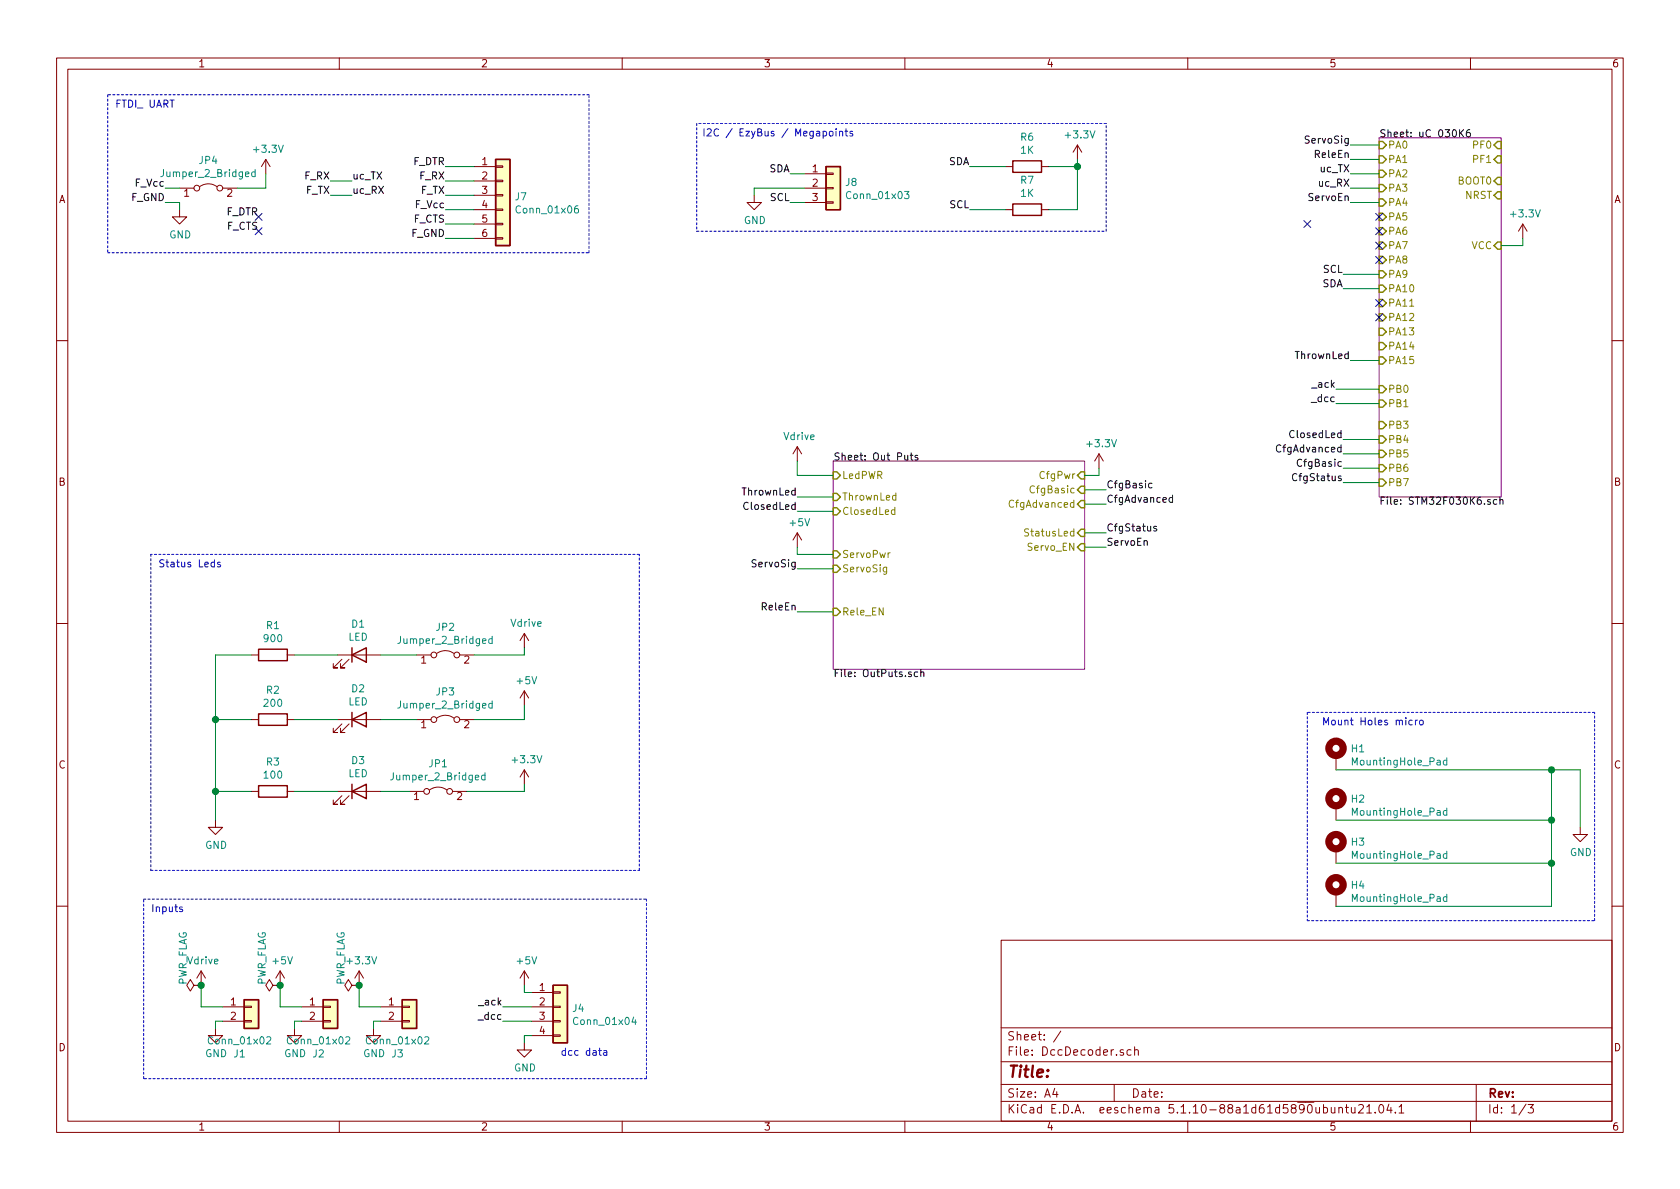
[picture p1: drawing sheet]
EESchema Schematic File Version 4
EELAYER 30 0
EELAYER END
$Descr A4 11693 8268
encoding utf-8
Sheet 1 3
Title ""
Date ""
Rev ""
Comp ""
Comment1 ""
Comment2 ""
Comment3 ""
Comment4 ""
$EndDescr
$Comp
L Device:LED D1
U 1 1
P 2500 4550
F 0 "D1" H 2493 4767 50  0000 C CNN
F 1 "LED" H 2493 4676 50  0000 C CNN
F 2 "LED_SMD:LED_1206_3216Metric" H 2500 4550 50  0001 C CNN
F 3 "~" H 2500 4550 50  0001 C CNN
	1    2500 4550
	1    0    0    -1  
$EndComp
$Comp
L Device:LED D2
U 1 1
P 2500 5000
F 0 "D2" H 2493 5217 50  0000 C CNN
F 1 "LED" H 2493 5126 50  0000 C CNN
F 2 "LED_SMD:LED_1206_3216Metric" H 2500 5000 50  0001 C CNN
F 3 "~" H 2500 5000 50  0001 C CNN
	1    2500 5000
	1    0    0    -1  
$EndComp
$Comp
L Device:LED D3
U 1 1
P 2500 5500
F 0 "D3" H 2493 5717 50  0000 C CNN
F 1 "LED" H 2493 5626 50  0000 C CNN
F 2 "LED_SMD:LED_1206_3216Metric" H 2500 5500 50  0001 C CNN
F 3 "~" H 2500 5500 50  0001 C CNN
	1    2500 5500
	1    0    0    -1  
$EndComp
$Comp
L Device:R R1
U 1 1
P 1900 4550
F 0 "R1" V 1693 4550 50  0000 C CNN
F 1 "900" V 1784 4550 50  0000 C CNN
F 2 "Resistor_SMD:R_1206_3216Metric" V 1830 4550 50  0001 C CNN
F 3 "~" H 1900 4550 50  0001 C CNN
F 4 "652-CR1206FX-9090ELF" H 1900 4550 50  0001 C CNN "Mouser"
F 5 "CR1206-FX-9090ELF" H 1900 4550 50  0001 C CNN "REF"
	1    1900 4550
	0    1    1    0   
$EndComp
$Comp
L Device:R R2
U 1 1
P 1900 5000
F 0 "R2" V 1693 5000 50  0000 C CNN
F 1 "200" V 1784 5000 50  0000 C CNN
F 2 "Resistor_SMD:R_1206_3216Metric" V 1830 5000 50  0001 C CNN
F 3 "~" H 1900 5000 50  0001 C CNN
F 4 "603-RC1206FR-07200RL" H 1900 5000 50  0001 C CNN "Mouser"
F 5 "RC1206FR-07200RL" H 1900 5000 50  0001 C CNN "REF"
	1    1900 5000
	0    1    1    0   
$EndComp
$Comp
L Device:R R3
U 1 1
P 1900 5500
F 0 "R3" V 1693 5500 50  0000 C CNN
F 1 "100" V 1784 5500 50  0000 C CNN
F 2 "Resistor_SMD:R_1206_3216Metric" V 1830 5500 50  0001 C CNN
F 3 "~" H 1900 5500 50  0001 C CNN
F 4 "603-AC1206FR-10100RL" H 1900 5500 50  0001 C CNN "Mouser"
F 5 "AC1206FR-10100RL" H 1900 5500 50  0001 C CNN "REF"
	1    1900 5500
	0    1    1    0   
$EndComp
$Comp
L power:GND #PWR02
U 1 1
P 1500 5700
F 0 "#PWR02" H 1500 5450 50  0001 C CNN
F 1 "GND" H 1505 5527 50  0000 C CNN
F 2 "" H 1500 5700 50  0001 C CNN
F 3 "" H 1500 5700 50  0001 C CNN
	1    1500 5700
	1    0    0    -1  
$EndComp
Wire Wire Line
	1750 5500 1500 5500
Wire Wire Line
	1500 5500 1500 5700
Wire Wire Line
	1750 5000 1500 5000
Wire Wire Line
	1500 5000 1500 5500
Connection ~ 1500 5500
Wire Wire Line
	1750 4550 1500 4550
Wire Wire Line
	1500 4550 1500 5000
Connection ~ 1500 5000
Wire Wire Line
	2050 4550 2350 4550
Wire Wire Line
	2350 5000 2050 5000
Wire Wire Line
	2050 5500 2350 5500
$Comp
L Jumper:Jumper_2_Bridged JP2
U 1 1
P 3100 4550
F 0 "JP2" H 3100 4745 50  0000 C CNN
F 1 "Jumper_2_Bridged" H 3100 4654 50  0000 C CNN
F 2 "Jumper:SolderJumper-2_P1.3mm_Bridged_RoundedPad1.0x1.5mm" H 3100 4550 50  0001 C CNN
F 3 "~" H 3100 4550 50  0001 C CNN
	1    3100 4550
	1    0    0    -1  
$EndComp
$Comp
L Jumper:Jumper_2_Bridged JP3
U 1 1
P 3100 5000
F 0 "JP3" H 3100 5195 50  0000 C CNN
F 1 "Jumper_2_Bridged" H 3100 5104 50  0000 C CNN
F 2 "Jumper:SolderJumper-2_P1.3mm_Bridged_RoundedPad1.0x1.5mm" H 3100 5000 50  0001 C CNN
F 3 "~" H 3100 5000 50  0001 C CNN
	1    3100 5000
	1    0    0    -1  
$EndComp
$Comp
L Jumper:Jumper_2_Bridged JP1
U 1 1
P 3050 5500
F 0 "JP1" H 3050 5695 50  0000 C CNN
F 1 "Jumper_2_Bridged" H 3050 5604 50  0000 C CNN
F 2 "Jumper:SolderJumper-2_P1.3mm_Bridged_RoundedPad1.0x1.5mm" H 3050 5500 50  0001 C CNN
F 3 "~" H 3050 5500 50  0001 C CNN
	1    3050 5500
	1    0    0    -1  
$EndComp
Wire Wire Line
	2900 4550 2650 4550
Wire Wire Line
	2650 5000 2900 5000
Wire Wire Line
	2850 5500 2650 5500
$Comp
L power:+3.3V #PWR010
U 1 1
P 3650 5450
F 0 "#PWR010" H 3650 5300 50  0001 C CNN
F 1 "+3.3V" H 3665 5623 50  0000 C CNN
F 2 "" H 3650 5450 50  0001 C CNN
F 3 "" H 3650 5450 50  0001 C CNN
	1    3650 5450
	1    0    0    -1  
$EndComp
$Comp
L power:+5V #PWR09
U 1 1
P 3650 4900
F 0 "#PWR09" H 3650 4750 50  0001 C CNN
F 1 "+5V" H 3665 5073 50  0000 C CNN
F 2 "" H 3650 4900 50  0001 C CNN
F 3 "" H 3650 4900 50  0001 C CNN
	1    3650 4900
	1    0    0    -1  
$EndComp
$Comp
L power:Vdrive #PWR08
U 1 1
P 3650 4500
F 0 "#PWR08" H 3450 4350 50  0001 C CNN
F 1 "Vdrive" H 3665 4673 50  0000 C CNN
F 2 "" H 3650 4500 50  0001 C CNN
F 3 "" H 3650 4500 50  0001 C CNN
	1    3650 4500
	1    0    0    -1  
$EndComp
Wire Wire Line
	3650 4500 3650 4550
Wire Wire Line
	3650 4550 3300 4550
Wire Wire Line
	3650 4900 3650 5000
Wire Wire Line
	3650 5000 3300 5000
Wire Wire Line
	3650 5450 3650 5500
Wire Wire Line
	3650 5500 3250 5500
Wire Notes Line
	1050 3850 1050 6050
Wire Notes Line
	1050 6050 4450 6050
Wire Notes Line
	4450 6050 4450 3850
Wire Notes Line
	4450 3850 1050 3850
Text Notes 1100 3950 0    50   ~ 0
Status Leds
$Comp
L Connector_Generic:Conn_01x02 J1
U 1 1
P 1750 7000
F 0 "J1" H 1668 6675 50  0000 C CNN
F 1 "Conn_01x02" H 1668 6766 50  0000 C CNN
F 2 "TerminalBlock_Phoenix:TerminalBlock_Phoenix_PT-1,5-2-3.5-H_1x02_P3.50mm_Horizontal" H 1750 7000 50  0001 C CNN
F 3 "~" H 1750 7000 50  0001 C CNN
F 4 "1776275-2" H 1750 7000 50  0001 C CNN "REF"
F 5 "1098611" H 1750 7000 50  0001 C CNN "Farnell"
	1    1750 7000
	1    0    0    -1  
$EndComp
$Comp
L Connector_Generic:Conn_01x02 J2
U 1 1
P 2300 7000
F 0 "J2" H 2218 6675 50  0000 C CNN
F 1 "Conn_01x02" H 2218 6766 50  0000 C CNN
F 2 "TerminalBlock_Phoenix:TerminalBlock_Phoenix_PT-1,5-2-3.5-H_1x02_P3.50mm_Horizontal" H 2300 7000 50  0001 C CNN
F 3 "~" H 2300 7000 50  0001 C CNN
F 4 "1098611" H 2300 7000 50  0001 C CNN "Farnell"
	1    2300 7000
	1    0    0    -1  
$EndComp
$Comp
L Connector_Generic:Conn_01x02 J3
U 1 1
P 2850 7000
F 0 "J3" H 2768 6675 50  0000 C CNN
F 1 "Conn_01x02" H 2768 6766 50  0000 C CNN
F 2 "TerminalBlock_Phoenix:TerminalBlock_Phoenix_PT-1,5-2-3.5-H_1x02_P3.50mm_Horizontal" H 2850 7000 50  0001 C CNN
F 3 "~" H 2850 7000 50  0001 C CNN
F 4 "1098611" H 2850 7000 50  0001 C CNN "Farnell"
	1    2850 7000
	1    0    0    -1  
$EndComp
$Comp
L Connector_Generic:Conn_01x04 J4
U 1 1
P 3900 7000
F 0 "J4" H 3980 6992 50  0000 L CNN
F 1 "Conn_01x04" H 3980 6901 50  0000 L CNN
F 2 "Connector_JST:JST_XH_S4B-XH-A_1x04_P2.50mm_Horizontal" H 3900 7000 50  0001 C CNN
F 3 "~" H 3900 7000 50  0001 C CNN
	1    3900 7000
	1    0    0    -1  
$EndComp
$Comp
L power:GND #PWR07
U 1 1
P 2600 7150
F 0 "#PWR07" H 2600 6900 50  0001 C CNN
F 1 "GND" H 2605 6977 50  0000 C CNN
F 2 "" H 2600 7150 50  0001 C CNN
F 3 "" H 2600 7150 50  0001 C CNN
	1    2600 7150
	1    0    0    -1  
$EndComp
$Comp
L power:GND #PWR012
U 1 1
P 3650 7250
F 0 "#PWR012" H 3650 7000 50  0001 C CNN
F 1 "GND" H 3655 7077 50  0000 C CNN
F 2 "" H 3650 7250 50  0001 C CNN
F 3 "" H 3650 7250 50  0001 C CNN
	1    3650 7250
	1    0    0    -1  
$EndComp
$Comp
L power:GND #PWR05
U 1 1
P 2050 7150
F 0 "#PWR05" H 2050 6900 50  0001 C CNN
F 1 "GND" H 2055 6977 50  0000 C CNN
F 2 "" H 2050 7150 50  0001 C CNN
F 3 "" H 2050 7150 50  0001 C CNN
	1    2050 7150
	1    0    0    -1  
$EndComp
$Comp
L power:GND #PWR03
U 1 1
P 1500 7150
F 0 "#PWR03" H 1500 6900 50  0001 C CNN
F 1 "GND" H 1505 6977 50  0000 C CNN
F 2 "" H 1500 7150 50  0001 C CNN
F 3 "" H 1500 7150 50  0001 C CNN
	1    1500 7150
	1    0    0    -1  
$EndComp
$Comp
L power:+5V #PWR04
U 1 1
P 1950 6850
F 0 "#PWR04" H 1950 6700 50  0001 C CNN
F 1 "+5V" H 1965 7023 50  0000 C CNN
F 2 "" H 1950 6850 50  0001 C CNN
F 3 "" H 1950 6850 50  0001 C CNN
	1    1950 6850
	1    0    0    -1  
$EndComp
$Comp
L power:Vdrive #PWR01
U 1 1
P 1400 6850
F 0 "#PWR01" H 1200 6700 50  0001 C CNN
F 1 "Vdrive" H 1415 7023 50  0000 C CNN
F 2 "" H 1400 6850 50  0001 C CNN
F 3 "" H 1400 6850 50  0001 C CNN
	1    1400 6850
	1    0    0    -1  
$EndComp
Text Label 3500 7100 2    50   ~ 0
_dcc
Text Label 3500 7000 2    50   ~ 0
_ack
Wire Wire Line
	3500 7000 3700 7000
Wire Wire Line
	3500 7100 3700 7100
Wire Wire Line
	3700 7200 3650 7200
Wire Wire Line
	3650 7200 3650 7250
Wire Wire Line
	3650 6850 3650 6900
Wire Wire Line
	3650 6900 3700 6900
Wire Wire Line
	2650 7000 2500 7000
Wire Wire Line
	2500 7000 2500 6850
Wire Wire Line
	2650 7100 2600 7100
Wire Wire Line
	2600 7100 2600 7150
Wire Wire Line
	2100 7100 2050 7100
Wire Wire Line
	2050 7100 2050 7150
Wire Wire Line
	2100 7000 1950 7000
Wire Wire Line
	1950 7000 1950 6850
Wire Wire Line
	1400 7000 1400 6850
Wire Wire Line
	1400 7000 1550 7000
Wire Wire Line
	1550 7100 1500 7100
Wire Wire Line
	1500 7100 1500 7150
Wire Notes Line
	1000 6250 4500 6250
Wire Notes Line
	4500 6250 4500 7500
Wire Notes Line
	4500 7500 1000 7500
Wire Notes Line
	1000 7500 1000 6250
Text Notes 1050 6350 0    50   ~ 0
Inputs
$Comp
L power:+3.3V #PWR013
U 1 1
P 10600 1650
F 0 "#PWR013" H 10600 1500 50  0001 C CNN
F 1 "+3.3V" H 10615 1823 50  0000 C CNN
F 2 "" H 10600 1650 50  0001 C CNN
F 3 "" H 10600 1650 50  0001 C CNN
	1    10600 1650
	1    0    0    -1  
$EndComp
Wire Wire Line
	10600 1650 10600 1700
Wire Wire Line
	10600 1700 10450 1700
Wire Notes Line
	9100 4950 9100 6400
Wire Notes Line
	9100 6400 11100 6400
Wire Notes Line
	11100 6400 11100 4950
Wire Notes Line
	11100 4950 9100 4950
$Comp
L Mechanical:MountingHole_Pad H1
U 1 1
P 9300 5250
F 0 "H1" H 9400 5299 50  0000 L CNN
F 1 "MountingHole_Pad" H 9400 5208 50  0000 L CNN
F 2 "MountingHole:MountingHole_2.7mm_M2.5_DIN965_Pad" H 9300 5250 50  0001 C CNN
F 3 "~" H 9300 5250 50  0001 C CNN
	1    9300 5250
	1    0    0    -1  
$EndComp
$Comp
L Mechanical:MountingHole_Pad H2
U 1 1
P 9300 5600
F 0 "H2" H 9400 5649 50  0000 L CNN
F 1 "MountingHole_Pad" H 9400 5558 50  0000 L CNN
F 2 "MountingHole:MountingHole_2.7mm_M2.5_DIN965_Pad" H 9300 5600 50  0001 C CNN
F 3 "~" H 9300 5600 50  0001 C CNN
	1    9300 5600
	1    0    0    -1  
$EndComp
$Comp
L Mechanical:MountingHole_Pad H3
U 1 1
P 9300 5900
F 0 "H3" H 9400 5949 50  0000 L CNN
F 1 "MountingHole_Pad" H 9400 5858 50  0000 L CNN
F 2 "MountingHole:MountingHole_2.7mm_M2.5_DIN965_Pad" H 9300 5900 50  0001 C CNN
F 3 "~" H 9300 5900 50  0001 C CNN
	1    9300 5900
	1    0    0    -1  
$EndComp
$Comp
L power:GND #PWR014
U 1 1
P 11000 5750
F 0 "#PWR014" H 11000 5500 50  0001 C CNN
F 1 "GND" H 11005 5577 50  0000 C CNN
F 2 "" H 11000 5750 50  0001 C CNN
F 3 "" H 11000 5750 50  0001 C CNN
	1    11000 5750
	1    0    0    -1  
$EndComp
Wire Wire Line
	11000 5750 11000 5350
Wire Wire Line
	11000 5350 10800 5350
Wire Wire Line
	9300 5700 10800 5700
Wire Wire Line
	10800 5700 10800 6000
Wire Wire Line
	10800 6000 9300 6000
Wire Wire Line
	10800 5700 10800 5350
Connection ~ 10800 5700
Connection ~ 10800 5350
Wire Wire Line
	10800 5350 9300 5350
Text Notes 9200 5050 0    50   ~ 0
Mount Holes micro
$Comp
L Mechanical:MountingHole_Pad H4
U 1 1
P 9300 6200
F 0 "H4" H 9400 6249 50  0000 L CNN
F 1 "MountingHole_Pad" H 9400 6158 50  0000 L CNN
F 2 "MountingHole:MountingHole_2.7mm_M2.5_DIN965_Pad" H 9300 6200 50  0001 C CNN
F 3 "~" H 9300 6200 50  0001 C CNN
	1    9300 6200
	1    0    0    -1  
$EndComp
Wire Wire Line
	9300 6300 10800 6300
Wire Wire Line
	10800 6300 10800 6000
Connection ~ 10800 6000
$Comp
L power:+5V #PWR011
U 1 1
P 3650 6850
F 0 "#PWR011" H 3650 6700 50  0001 C CNN
F 1 "+5V" H 3665 7023 50  0000 C CNN
F 2 "" H 3650 6850 50  0001 C CNN
F 3 "" H 3650 6850 50  0001 C CNN
	1    3650 6850
	1    0    0    -1  
$EndComp
Text Notes 3900 7350 0    50   ~ 0
dcc data
$Comp
L Connector_Generic:Conn_01x06 J7
U 1 1
P 3500 1350
F 0 "J7" H 3580 1342 50  0000 L CNN
F 1 "Conn_01x06" H 3580 1251 50  0000 L CNN
F 2 "Connector_PinHeader_2.54mm:PinHeader_1x06_P2.54mm_Vertical" H 3500 1350 50  0001 C CNN
F 3 "~" H 3500 1350 50  0001 C CNN
	1    3500 1350
	1    0    0    -1  
$EndComp
Text Label 3100 1150 2    50   ~ 0
F_DTR
Text Label 3100 1250 2    50   ~ 0
F_RX
Text Label 3100 1350 2    50   ~ 0
F_TX
Text Label 3100 1450 2    50   ~ 0
F_Vcc
Text Label 3100 1550 2    50   ~ 0
F_CTS
Text Label 3100 1650 2    50   ~ 0
F_GND
Wire Wire Line
	3300 1150 3100 1150
Wire Wire Line
	3300 1250 3100 1250
Wire Wire Line
	3300 1350 3100 1350
Wire Wire Line
	3300 1450 3100 1450
Wire Wire Line
	3300 1550 3100 1550
Wire Wire Line
	3300 1650 3100 1650
Text Label 1150 1400 2    50   ~ 0
F_GND
$Comp
L power:GND #PWR023
U 1 1
P 1250 1450
F 0 "#PWR023" H 1250 1200 50  0001 C CNN
F 1 "GND" H 1255 1277 50  0000 C CNN
F 2 "" H 1250 1450 50  0001 C CNN
F 3 "" H 1250 1450 50  0001 C CNN
	1    1250 1450
	1    0    0    -1  
$EndComp
Wire Wire Line
	1250 1400 1150 1400
Text Label 1800 1500 2    50   ~ 0
F_DTR
NoConn ~ 1800 1500
Text Label 1800 1600 2    50   ~ 0
F_CTS
NoConn ~ 1800 1600
$Comp
L Jumper:Jumper_2_Bridged JP4
U 1 1
P 1450 1300
F 0 "JP4" H 1450 1495 50  0000 C CNN
F 1 "Jumper_2_Bridged" H 1450 1404 50  0000 C CNN
F 2 "Jumper:SolderJumper-2_P1.3mm_Bridged_RoundedPad1.0x1.5mm" H 1450 1300 50  0001 C CNN
F 3 "~" H 1450 1300 50  0001 C CNN
	1    1450 1300
	1    0    0    -1  
$EndComp
Text Label 1150 1300 2    50   ~ 0
F_Vcc
Wire Wire Line
	1150 1300 1250 1300
$Comp
L power:+3.3V #PWR024
U 1 1
P 1850 1200
F 0 "#PWR024" H 1850 1050 50  0001 C CNN
F 1 "+3.3V" H 1865 1373 50  0000 C CNN
F 2 "" H 1850 1200 50  0001 C CNN
F 3 "" H 1850 1200 50  0001 C CNN
	1    1850 1200
	1    0    0    -1  
$EndComp
Wire Wire Line
	1850 1200 1850 1300
Wire Wire Line
	1850 1300 1650 1300
Wire Wire Line
	1250 1400 1250 1450
Text Label 2300 1250 2    50   ~ 0
F_RX
Text Label 2300 1350 2    50   ~ 0
F_TX
Text Label 2450 1250 0    50   ~ 0
uc_TX
Text Label 2450 1350 0    50   ~ 0
uc_RX
Wire Wire Line
	2450 1350 2300 1350
Wire Wire Line
	2300 1250 2450 1250
Text Label 9400 1200 2    50   ~ 0
uc_TX
Text Label 9400 1300 2    50   ~ 0
uc_RX
Wire Notes Line
	750  650  750  1750
Wire Notes Line
	750  1750 4100 1750
Wire Notes Line
	4100 1750 4100 650 
Wire Notes Line
	4100 650  750  650 
Text Notes 800  750  0    50   ~ 0
FTDI_ UART
Wire Wire Line
	9600 1200 9400 1200
Wire Wire Line
	9400 1300 9600 1300
Text Label 9350 1900 2    50   ~ 0
SCL
Wire Wire Line
	9350 1900 9600 1900
Text Label 9350 2000 2    50   ~ 0
SDA
Wire Wire Line
	9350 2000 9600 2000
$Comp
L Connector_Generic:Conn_01x03 J8
U 1 1
P 5800 1300
F 0 "J8" H 5880 1342 50  0000 L CNN
F 1 "Conn_01x03" H 5880 1251 50  0000 L CNN
F 2 "Connector_PinHeader_2.54mm:PinHeader_1x03_P2.54mm_Vertical" H 5800 1300 50  0001 C CNN
F 3 "~" H 5800 1300 50  0001 C CNN
	1    5800 1300
	1    0    0    -1  
$EndComp
Text Label 5500 1200 2    50   ~ 0
SDA
Text Label 5500 1400 2    50   ~ 0
SCL
Wire Wire Line
	5500 1200 5600 1200
Wire Wire Line
	5500 1400 5600 1400
$Comp
L power:GND #PWR025
U 1 1
P 5250 1350
F 0 "#PWR025" H 5250 1100 50  0001 C CNN
F 1 "GND" H 5255 1177 50  0000 C CNN
F 2 "" H 5250 1350 50  0001 C CNN
F 3 "" H 5250 1350 50  0001 C CNN
	1    5250 1350
	1    0    0    -1  
$EndComp
Wire Wire Line
	5250 1350 5250 1300
Wire Wire Line
	5250 1300 5600 1300
Wire Notes Line
	4850 850  4850 1600
Wire Notes Line
	4850 1600 7700 1600
Wire Notes Line
	7700 1600 7700 850 
Wire Notes Line
	7700 850  4850 850 
Text Notes 5950 950  2    50   ~ 0
I2C / EzyBus / Megapoints
$Sheet
S 5800 3200 1750 1450
U 6144CE74
F0 "Out Puts" 50
F1 "OutPuts.sch" 50
F2 "LedPWR" I L 5800 3300 50 
F3 "ThrownLed" I L 5800 3450 50 
F4 "ClosedLed" I L 5800 3550 50 
F5 "ServoPwr" I L 5800 3850 50 
F6 "ServoSig" I L 5800 3950 50 
F7 "Rele_EN" I L 5800 4250 50 
F8 "CfgBasic" I R 7550 3400 50 
F9 "CfgAdvanced" I R 7550 3500 50 
F10 "CfgPwr" I R 7550 3300 50 
F11 "StatusLed" I R 7550 3700 50 
F12 "Servo_EN" I R 7550 3800 50 
$EndSheet
$Comp
L Device:R R6
U 1 1
P 7150 1150
F 0 "R6" V 6943 1150 50  0000 C CNN
F 1 "1K" V 7034 1150 50  0000 C CNN
F 2 "Resistor_SMD:R_1206_3216Metric" V 7080 1150 50  0001 C CNN
F 3 "~" H 7150 1150 50  0001 C CNN
	1    7150 1150
	0    1    1    0   
$EndComp
Text Label 6750 1150 2    50   ~ 0
SDA
$Comp
L power:+3.3V #PWR0101
U 1 1
P 7500 1100
F 0 "#PWR0101" H 7500 950 50  0001 C CNN
F 1 "+3.3V" H 7515 1273 50  0000 C CNN
F 2 "" H 7500 1100 50  0001 C CNN
F 3 "" H 7500 1100 50  0001 C CNN
	1    7500 1100
	1    0    0    -1  
$EndComp
$Comp
L Device:R R7
U 1 1
P 7150 1450
F 0 "R7" V 6943 1450 50  0000 C CNN
F 1 "1K" V 7034 1450 50  0000 C CNN
F 2 "Resistor_SMD:R_1206_3216Metric" V 7080 1450 50  0001 C CNN
F 3 "~" H 7150 1450 50  0001 C CNN
	1    7150 1450
	0    1    1    0   
$EndComp
Text Label 6750 1450 2    50   ~ 0
SCL
Wire Wire Line
	6750 1150 7000 1150
Wire Wire Line
	7000 1450 6750 1450
Wire Wire Line
	7300 1450 7500 1450
Wire Wire Line
	7500 1450 7500 1150
Wire Wire Line
	7300 1150 7500 1150
Connection ~ 7500 1150
Wire Wire Line
	7500 1150 7500 1100
$Comp
L power:Vdrive #PWR0103
U 1 1
P 5550 3200
F 0 "#PWR0103" H 5350 3050 50  0001 C CNN
F 1 "Vdrive" H 5565 3373 50  0000 C CNN
F 2 "" H 5550 3200 50  0001 C CNN
F 3 "" H 5550 3200 50  0001 C CNN
	1    5550 3200
	1    0    0    -1  
$EndComp
Wire Wire Line
	5550 3200 5550 3300
Wire Wire Line
	5550 3300 5800 3300
Text Label 5550 3450 2    50   ~ 0
ThrownLed
Wire Wire Line
	5550 3450 5800 3450
Text Label 5550 3550 2    50   ~ 0
ClosedLed
Wire Wire Line
	5550 3550 5800 3550
Text Label 9400 2500 2    50   ~ 0
ThrownLed
Wire Wire Line
	9400 2500 9600 2500
Text Label 9350 3050 2    50   ~ 0
ClosedLed
Wire Wire Line
	9350 3050 9600 3050
$Comp
L power:+5V #PWR0104
U 1 1
P 5550 3800
F 0 "#PWR0104" H 5550 3650 50  0001 C CNN
F 1 "+5V" H 5565 3973 50  0000 C CNN
F 2 "" H 5550 3800 50  0001 C CNN
F 3 "" H 5550 3800 50  0001 C CNN
	1    5550 3800
	1    0    0    -1  
$EndComp
Wire Wire Line
	5550 3800 5550 3850
Wire Wire Line
	5550 3850 5800 3850
Wire Wire Line
	5800 3950 5550 3950
Text Label 5550 3950 2    50   ~ 0
ServoSig
Text Label 9400 1000 2    50   ~ 0
ServoSig
Wire Wire Line
	9400 1000 9600 1000
Text Label 5550 4250 2    50   ~ 0
ReleEn
Wire Wire Line
	5550 4250 5800 4250
Text Label 9400 1100 2    50   ~ 0
ReleEn
Wire Wire Line
	9600 1100 9400 1100
$Comp
L power:+3.3V #PWR0107
U 1 1
P 7650 3250
F 0 "#PWR0107" H 7650 3100 50  0001 C CNN
F 1 "+3.3V" H 7665 3423 50  0000 C CNN
F 2 "" H 7650 3250 50  0001 C CNN
F 3 "" H 7650 3250 50  0001 C CNN
	1    7650 3250
	1    0    0    -1  
$EndComp
Wire Wire Line
	7650 3250 7650 3300
Wire Wire Line
	7650 3300 7550 3300
Text Label 7700 3400 0    50   ~ 0
CfgBasic
Text Label 7700 3500 0    50   ~ 0
CfgAdvanced
Wire Wire Line
	7550 3400 7700 3400
Wire Wire Line
	7550 3500 7700 3500
Text Label 9350 3150 2    50   ~ 0
CfgAdvanced
Wire Wire Line
	9350 3150 9600 3150
Text Label 9350 3250 2    50   ~ 0
CfgBasic
Wire Wire Line
	9350 3250 9600 3250
Text Label 7700 3700 0    50   ~ 0
CfgStatus
Wire Wire Line
	7550 3700 7700 3700
Text Label 9350 3350 2    50   ~ 0
CfgStatus
Wire Wire Line
	9350 3350 9600 3350
Text Label 9300 2800 2    50   ~ 0
_dcc
Text Label 9300 2700 2    50   ~ 0
_ack
Wire Wire Line
	9300 2700 9600 2700
Wire Wire Line
	9600 2800 9300 2800
NoConn ~ 9100 1550
NoConn ~ 9600 1500
NoConn ~ 9600 1600
NoConn ~ 9600 1700
NoConn ~ 9600 1800
NoConn ~ 9600 2100
NoConn ~ 9600 2200
$Sheet
S 9600 950  850  2500
U 6134FEA3
F0 "uC 030K6" 50
F1 "STM32F030K6.sch" 50
F2 "PA0" I L 9600 1000 50 
F3 "PA1" I L 9600 1100 50 
F4 "PA2" I L 9600 1200 50 
F5 "PA3" I L 9600 1300 50 
F6 "PA4" I L 9600 1400 50 
F7 "PA5" I L 9600 1500 50 
F8 "PA6" I L 9600 1600 50 
F9 "PA7" I L 9600 1700 50 
F10 "PA8" I L 9600 1800 50 
F11 "PA9" I L 9600 1900 50 
F12 "PA10" I L 9600 2000 50 
F13 "PA11" I L 9600 2100 50 
F14 "PA12" I L 9600 2200 50 
F15 "PA13" I L 9600 2300 50 
F16 "PA14" I L 9600 2400 50 
F17 "PA15" I L 9600 2500 50 
F18 "PF0" I R 10450 1000 50 
F19 "PF1" I R 10450 1100 50 
F20 "BOOT0" I R 10450 1250 50 
F21 "NRST" I R 10450 1350 50 
F22 "VCC" I R 10450 1700 50 
F23 "PB7" I L 9600 3350 50 
F24 "PB6" I L 9600 3250 50 
F25 "PB5" I L 9600 3150 50 
F26 "PB4" I L 9600 3050 50 
F27 "PB3" I L 9600 2950 50 
F28 "PB1" I L 9600 2800 50 
F29 "PB0" I L 9600 2700 50 
$EndSheet
$Comp
L power:PWR_FLAG #FLG0101
U 1 1
P 1400 6850
F 0 "#FLG0101" H 1400 6925 50  0001 C CNN
F 1 "PWR_FLAG" H 1400 6977 50  0000 L CNN
F 2 "" H 1400 6850 50  0001 C CNN
F 3 "~" H 1400 6850 50  0001 C CNN
	1    1400 6850
	0    -1   -1   0   
$EndComp
Connection ~ 1400 6850
$Comp
L power:PWR_FLAG #FLG0102
U 1 1
P 1950 6850
F 0 "#FLG0102" H 1950 6925 50  0001 C CNN
F 1 "PWR_FLAG" H 1950 6977 50  0000 L CNN
F 2 "" H 1950 6850 50  0001 C CNN
F 3 "~" H 1950 6850 50  0001 C CNN
	1    1950 6850
	0    -1   -1   0   
$EndComp
Connection ~ 1950 6850
$Comp
L power:PWR_FLAG #FLG0103
U 1 1
P 2500 6850
F 0 "#FLG0103" H 2500 6925 50  0001 C CNN
F 1 "PWR_FLAG" H 2500 6978 50  0000 L CNN
F 2 "" H 2500 6850 50  0001 C CNN
F 3 "~" H 2500 6850 50  0001 C CNN
	1    2500 6850
	0    -1   -1   0   
$EndComp
Connection ~ 2500 6850
$Comp
L power:+3.3V #PWR06
U 1 1
P 2500 6850
F 0 "#PWR06" H 2500 6700 50  0001 C CNN
F 1 "+3.3V" H 2515 7023 50  0000 C CNN
F 2 "" H 2500 6850 50  0001 C CNN
F 3 "" H 2500 6850 50  0001 C CNN
	1    2500 6850
	1    0    0    -1  
$EndComp
Text Label 7700 3800 0    50   ~ 0
ServoEn
Wire Wire Line
	7550 3800 7700 3800
Text Label 9400 1400 2    50   ~ 0
ServoEn
Wire Wire Line
	9400 1400 9600 1400
$EndSCHEMATC
